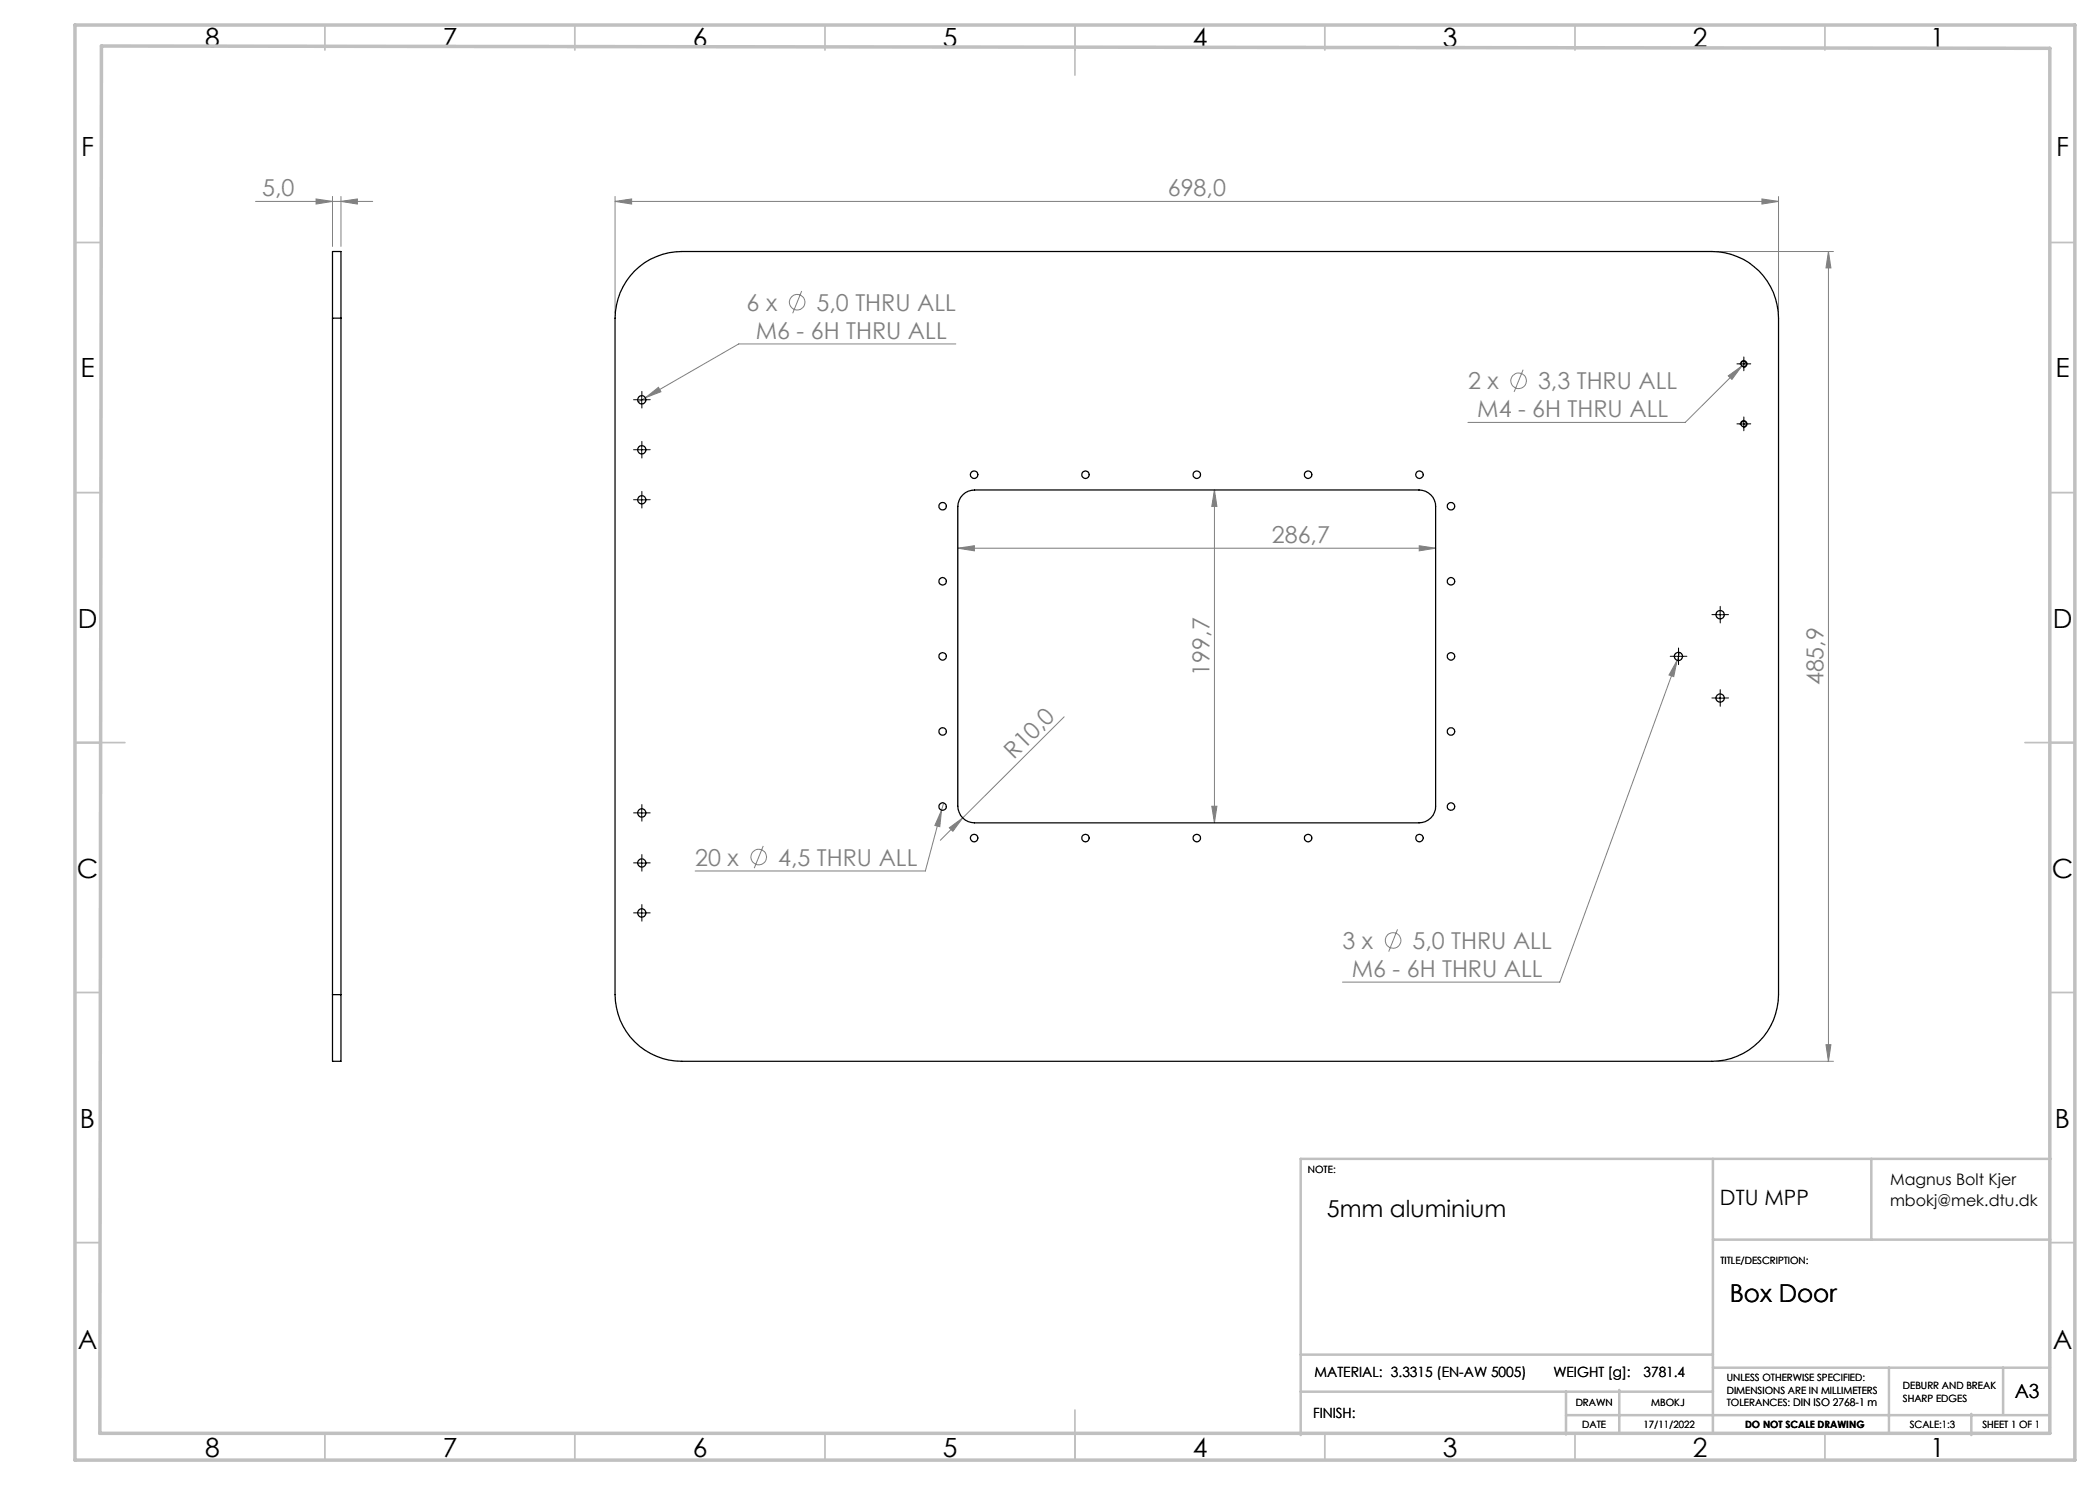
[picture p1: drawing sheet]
<svg xmlns="http://www.w3.org/2000/svg" width="420mm" height="297mm" viewBox="0 0 420 297" stroke-linecap="round" stroke-linejoin="round" font-family="sans-serif">
<g fill="none" stroke="#808080" stroke-width=".2">
<path d="M63.2 39.8l3.3 .5-3.3 .5zM66.5 39.3v10M68.2 39.3v10M123 39.3v23.3M352.4 39.8l3.3 .5-3.3 .5zM355.7 39.3v23.3M51.1 40.3h23.4M68.2 40.3l3.3-.5v1zM123 40.3l3.3-.5v1zM123 40.3h232.7M160.3 58.2l-1.8 4.4M343.4 50.3h23.3"/>
<path d="M365.7 50.3l.5 3.3h-1zM365.7 50.3v162M129.1 79.5l2.6-2 .5 .8zM129.1 79.5l-1.5 .9M191.2 68.8h-43.5l-18.6 10.7M304.6 73.9l-1.8 4.5M345.7 75.2l2.7-2-2 2.7zM348.4 73.2l-11.4 11.3h-43.4M349.1 72.4l-.7 .8M242.9 98l.5 3.3h-1zM242.9 98v66.6M191.6 109.6l3.3-.5v1.1z"/>
<path d="M191.6 109.6h95.5M283.8 109.1l3.3 .5-3.3 .6zM335.4 132.1l-.6 3.2-1-.3zM335.4 132.1l-23.4 64.3h-43.5M336 130.5l-.6 1.6M212.8 143.4l-20.3 20.2M152.6 169.2l-1.8 4.4M188.3 162l-.3 3.3-1-.2zM188.3 162l-3.2 12.2h-46.1M188.7 160.6l-.4 1.4M189.9 165.6l2.6-2-1.9 2.7zM192.5 163.6l-4.4 4.5"/>
<path d="M242.4 161.3h1l-.5 3.3zM279.5 185.9l-1.8 4.4M343.4 212.3h23.3M365.2 208.9h1l-.5 3.4z"/>
<circle cx="159.4" cy="60.4" r="1.56"/>
<circle cx="303.7" cy="76.2" r="1.55"/>
<circle cx="151.8" cy="171.4" r="1.55"/>
<circle cx="278.6" cy="188.1" r="1.55"/>
</g>
<g fill="none" stroke="#000" stroke-width=".2">
<path d="M127.5 80h1.7M128.3 79.1v1.7M347.9 72.8h1.7M348.1 73a.66 .66 0 0 1 .6-.9 .66 .66 0 0 1 .7 .8 .66 .66 0 0 1-.8 .5M348.8 72v1.6M127.5 100h1.7M127.5 90h1.7M128.3 89.1v1.7M128.3 99.1v1.7M347.9 84.8h1.7M348.1 85a.67 .67 0 0 1 .6-.9 .67 .67 0 0 1 .7 .8 .67 .67 0 0 1-.8 .5M348.8 84v1.6"/>
<path d="M334.9 131.3h1.6M335.7 130.5v1.6M343.2 139.6h1.6M343.2 122.9h1.6M344 122.1v1.7M344 138.8v1.6M127.5 162.6h1.7M127.5 172.6h1.7M128.3 161.7v1.7M128.3 171.8v1.6M127.5 182.6h1.7M128.3 181.7v1.7"/>
</g>
<g fill="none" stroke="#c0c0c0" stroke-width=".35">
<path d="M65 5v5M115 5v5M165 5v5M215 5v10M265 5v5M315 5v5M365 5v5M15 48.5h5M410 48.5h5M15 98.5h5M410 98.5h5M15 148.5h10"/>
<path d="M405 148.5h10M15 198.5h5M410 198.5h5M15 248.5h5M410 248.5h5M65 287v5M115 287v5M165 287v5M215 282v10M265 287v5M315 287v5M365 287v5"/>
</g>
<g fill="none" stroke="#c0c0c0" stroke-width=".5">
<path d="M342.6 231.8v54.8M374.3 231.8v16.1M410.2 231.8h-150.1v55.2M342.6 247.9h67.5M260.1 278.3h82.5M260.1 270.9h82.5M313.2 278.3v8.6M323.8 278v8.7M342.6 273.5h67.4M377.8 273.5v13.2M400.6 273.5v9.3M313.2 283h96.8"/>
<path d="M394.3 282.8v4.2"/>
</g>
<path d="M15 5h400v287h-400zM20.3 9.2l389.7 .5v277h-390z" fill="none" stroke="#c0c0c0" stroke-width=".7"/>
<g fill="none" stroke="#000" stroke-width=".2" stroke-dasharray="15.2 1.3 1.3 1.3">
<path d="M127.5 79.9h-.8M128.4 79.1v-.8M129.2 79.9h.8M347.9 72.8h-.5M348.8 71.9v-.5M348.8 73.6v.6M349.6 72.8h.6M127.5 99.9h-.8M127.5 89.9h-.8M128.4 99.1v-.8M128.4 89.1v-.8M128.4 90.8v.8"/>
<path d="M128.4 80.8v.8M129.2 99.9h.8M129.2 89.9h.8M347.9 84.8h-.5M348.8 83.9v-.5M348.8 85.6v.6M349.6 84.8h.6M128.4 100.8v.8M334.9 131.3h-.9M335.7 130.4v-.8M335.7 132.1v.8M336.5 131.3h.9"/>
<path d="M343.2 139.6h-.8M343.2 122.9h-.8M344 138.8v-.9M344 122.1v-.8M344 123.8v.8M344.9 139.6h.8M344.9 122.9h.8M344 140.4v.9M127.5 162.6h-.8M127.5 172.6h-.8M128.4 161.7v-.8M128.4 163.4v.8"/>
<path d="M128.4 171.7v-.8M128.4 173.4v.8M129.2 162.6h.8M129.2 172.6h.8M127.5 182.6h-.8M128.4 181.7v-.8M128.4 183.4v.8M129.2 182.6h.8"/>
</g>
<g fill="#808080">
<path d="M189.9 165.6l2.6-2-1.9 2.7z"/>
<path d="M123 40.3l3.3-.5v1zM352.4 39.8l3.3 .5-3.3 .5zM129.1 79.5l3.1-1.2-.5-.8zM345.7 75.2l.7 .7 2-2.7zM335.4 132.1l-1.6 2.9 1 .3zM188.3 162l-1.3 3.1 1 .2zM191.6 109.6l3.3-.5v1.1zM283.8 109.1l3.3 .5-3.3 .6zM63.2 39.8l3.3 .5-3.3 .5zM68.2 40.3l3.3-.5v1z"/>
<path d="M365.7 50.3l.5 3.3h-1zM365.2 208.9h1l-.5 3.4zM242.9 98l.5 3.3h-1zM242.4 161.3h1l-.5 3.3z"/>
</g>
<g fill="none" stroke="#000" stroke-width=".25">
<path d="M126.9 54.2a13.6 13.6 0 0 1 9.4-3.9h206.1a13.3 13.3 0 0 1 13.3 13.3v135.3a13.4 13.4 0 0 1-13.3 13.4h-206.1a13.4 13.4 0 0 1-13.3-13.4v-135.3a13.4 13.4 0 0 1 3.9-9.4zM66.5 63.6v-13.3h1.7v13.3M66.5 63.6h1.7M66.5 63.6v135.3M68.2 63.6v135.3M192.5 99a3.3 3.3 0 0 1 2.4-1h88.9a3.3 3.3 0 0 1 3.3 3.3v59.9a3.3 3.3 0 0 1-3.3 3.4h-88.9a3.4 3.4 0 0 1-3.3-3.4v-59.9a3.5 3.5 0 0 1 .9-2.3zM66.5 198.9v13.4h1.7v-13.4M66.5 198.9h1.7"/>
<circle cx="128.4" cy="80" r=".83"/>
<circle cx="348.7" cy="72.8" r=".55"/>
<circle cx="128.4" cy="89.9" r=".84"/>
<circle cx="128.4" cy="100" r=".83"/>
<circle cx="194.8" cy="94.9" r=".74"/>
<circle cx="217.1" cy="94.9" r=".74"/>
<circle cx="239.4" cy="94.9" r=".74"/>
<circle cx="261.6" cy="94.9" r=".74"/>
<circle cx="283.9" cy="94.9" r=".75"/>
<circle cx="348.7" cy="84.8" r=".55"/>
<circle cx="188.5" cy="101.2" r=".75"/>
<circle cx="188.5" cy="116.3" r=".75"/>
<circle cx="290.2" cy="116.3" r=".75"/>
<circle cx="290.2" cy="101.2" r=".75"/>
<circle cx="188.5" cy="131.3" r=".74"/>
<circle cx="290.2" cy="131.3" r=".74"/>
<circle cx="335.7" cy="131.3" r=".82"/>
<circle cx="344" cy="122.9" r=".83"/>
<circle cx="344" cy="139.6" r=".82"/>
<circle cx="188.5" cy="146.3" r=".75"/>
<circle cx="290.2" cy="146.3" r=".75"/>
<circle cx="128.4" cy="162.6" r=".84"/>
<circle cx="128.4" cy="172.6" r=".83"/>
<circle cx="188.5" cy="161.3" r=".75"/>
<circle cx="194.8" cy="167.6" r=".74"/>
<circle cx="217.1" cy="167.6" r=".74"/>
<circle cx="239.4" cy="167.6" r=".74"/>
<circle cx="261.6" cy="167.6" r=".74"/>
<circle cx="283.9" cy="167.6" r=".75"/>
<circle cx="290.2" cy="161.3" r=".75"/>
<circle cx="128.4" cy="182.6" r=".84"/>
</g>
<g font-size="5.3">
<text x="41" y="9.5">8</text>
<text x="88.5" y="9.5">7</text>
<text x="138.5" y="9.5">6</text>
<text x="188.5" y="9.5">5</text>
<text x="238.5" y="9.5">4</text>
<text x="288.5" y="9.5">3</text>
<text x="338.5" y="9.5">2</text>
<text x="386" y="9.5">1</text>
<text x="16.2" y="31.3">F</text>
<text x="411.2" y="31.3">F</text>
<text x="16.1" y="75.5">E</text>
<text x="411.1" y="75.5">E</text>
<text x="15.5" y="125.5">D</text>
<text x="410.5" y="125.5">D</text>
<text x="15.4" y="175.5">C</text>
<text x="410.4" y="175.5">C</text>
<text x="16" y="225.5">B</text>
<text x="411" y="225.5">B</text>
<text x="15.5" y="269.8">A</text>
<text x="410.5" y="269.8">A</text>
<text x="41" y="291.5">8</text>
<text x="88.5" y="291.5">7</text>
<text x="138.5" y="291.5">6</text>
<text x="188.5" y="291.5">5</text>
<text x="238.5" y="291.5">4</text>
<text x="288.5" y="291.5">3</text>
<text x="338.5" y="291.5">2</text>
<text x="386" y="291.5">1</text>
</g>
<text font-size="4.9" x="345.9" y="260.4">Box Door</text>
<g font-size="4.7" fill="#808080">
<text x="52.4" y="39.3">5,0</text>
<text x="233.6" y="39.3">698,0</text>
<text x="149.3" y="62.1">6 x</text>
<text x="163.3" y="62.1">5,0 THRU ALL</text>
<text x="151.2" y="67.7">M6 - 6H THRU ALL</text>
<text x="293.6" y="77.9">2 x</text>
<text x="307.6" y="77.9">3,3 THRU ALL</text>
<text x="295.4" y="83.5">M4 - 6H THRU ALL</text>
<text x="254.4" y="108.6">286,7</text>
<text x="241.9" y="135.2" transform="rotate(-90 241.9 135.2)">199,7</text>
<text x="364.7" y="137.1" transform="rotate(-90 364.7 137.1)">485,9</text>
<text x="202.8" y="151.9" transform="rotate(-45 202.8 151.9)">R10,0</text>
<text x="139.1" y="173.1">20 x</text>
<text x="155.6" y="173.1">4,5 THRU ALL</text>
<text x="268.5" y="189.8">3 x</text>
<text x="282.5" y="189.8">5,0 THRU ALL</text>
<text x="270.3" y="195.4">M6 - 6H THRU ALL</text>
</g>
<text font-size="4.7" x="265.4" y="243.3">5mm aluminium</text>
<text font-size="4.2" x="344" y="240.9">DTU MPP</text>
<text font-size="3.9" x="403" y="279.6">A3</text>
<g font-size="3.2">
<text x="378" y="237">Magnus Bolt Kjer</text>
<text x="378" y="241.1">mbokj@mek.dtu.dk</text>
</g>
<g font-size="2.8">
<text x="262.9" y="275.4">MATERIAL: 3.3315 (EN-AW 5005)</text>
<text x="310.7" y="275.4">WEIGHT [g]:</text>
<text x="328.7" y="275.4">3781.4</text>
<text x="262.6" y="283.6">FINISH:</text>
</g>
<g font-size="2">
<text x="261.6" y="234.6">NOTE:</text>
<text x="344.1" y="252.7">TITLE/DESCRIPTION:</text>
<text x="315.1" y="281.3">DRAWN</text>
<text x="330.2" y="281.3">MBOKJ</text>
<text x="345.4" y="276.3">UNLESS OTHERWISE SPECIFIED:</text>
<text x="345.4" y="278.8">DIMENSIONS ARE IN MILLIMETERS</text>
<text x="345.4" y="281.3">TOLERANCES: DIN ISO 2768-1 m</text>
<text x="380.6" y="277.8">DEBURR AND BREAK</text>
<text x="380.6" y="280.3">SHARP EDGES</text>
<text x="316.4" y="285.6">DATE</text>
<text x="328.7" y="285.6">17/11/2022</text>
<text x="349" y="285.6">DO NOT SCALE DRAWING</text>
<text x="381.9" y="285.6">SCALE:1:3</text>
<text x="396.5" y="285.6">SHEET 1 OF 1</text>
</g>
</svg>
